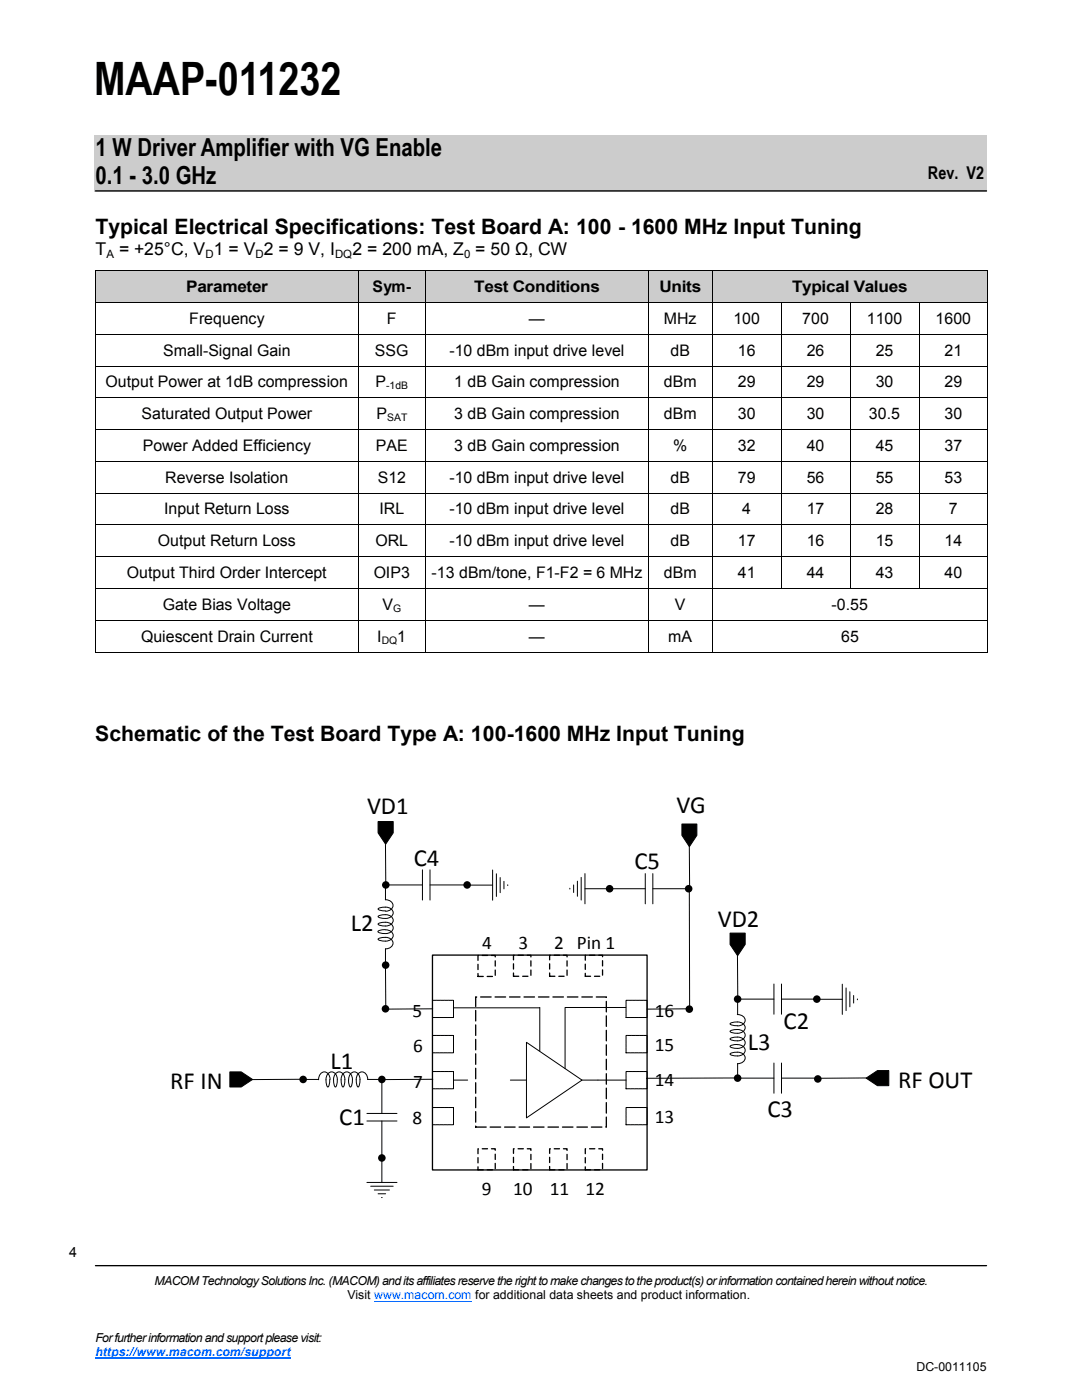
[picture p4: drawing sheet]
<svg xmlns="http://www.w3.org/2000/svg" width="216mm" height="279mm" viewBox="0 0 216 279" stroke-linecap="round" stroke-linejoin="round" font-family="sans-serif">
<path d="M18.8 26.9h178v11.3h-178z" fill-rule="evenodd" fill="#ccc"/>
<path d="M19 38.1h177.8" fill="none" stroke="#000" stroke-width=".26"/>
<g fill="#fff">
<path d="M6.9 247.1h9.6v6.3h-9.6z" fill-rule="evenodd"/>
<path d="M6.9 247.3h9.5v6.4h-9.5z" fill-rule="evenodd"/>
</g>
<path d="M19 252.6h177.8" fill="none" stroke="#000" stroke-width=".26"/>
<path d="M74.7 259.7h19.4" fill="none" stroke="#06f" stroke-width=".2"/>
<path d="M19 271.1h39" fill="none" stroke="#06f" stroke-width=".25"/>
<path d="M6.9 247.3h9.5v6.3h-9.5z" fill-rule="evenodd" fill="#fff"/>
<g fill="#ccc">
<path d="M19.1 54h52.3v6.4h-52.3z" fill-rule="evenodd"/>
<path d="M71.4 54h13.5v6.4h-13.5z" fill-rule="evenodd"/>
<path d="M84.9 54h44.5v6.4h-44.5z" fill-rule="evenodd"/>
<path d="M129.4 54h12.7v6.4h-12.7z" fill-rule="evenodd"/>
<path d="M142.1 54h55v6.4h-55z" fill-rule="evenodd"/>
</g>
<g fill="none" stroke="#000" stroke-width=".2">
<path d="M19.1 54h178M19.1 54v76.1M71.5 54.1v76M85 54.1v6.2M129.4 54.1v6.2M142.1 54.1v76M197.1 54v76.1M19.1 60.4h177.9M19.1 66.7h177.9M19.1 73.1h177.9M19.1 79.4h177.9M85 60.4v12.6"/>
<path d="M85 73.1v6.2M85 79.4v6.3M129.4 60.4v12.6M129.4 73.1v12.6M155.9 60.4v57M169.6 60.4v57M183.4 60.4v6.3M183.4 66.7v6.3M183.4 73.1v6.2M183.4 79.4v6.3M19.1 85.7h177.9M19.1 92.1h177.9"/>
<path d="M19.1 98.4h177.9M85 85.8v6.2M85 92.1v6.3M85 98.4v6.3M129.4 85.8v6.2M129.4 92.1v12.6M183.4 85.8v6.2M183.4 92.1v6.3M183.4 98.4v6.3M19.1 104.8h177.9M19.1 111.1h177.9M19.1 117.4h177.9"/>
<path d="M85 104.8v6.2M85 111.1v6.3M85 117.5v12.6M129.4 104.8v6.2M129.4 111.1v6.3M129.4 117.5v12.6M183.4 104.8v6.2M183.4 111.1v6.3M19.1 130.1h178M19.1 123.8h177.9M75.4 164h3.1v2.2l-1.6 2.3-1.5-2.3zM76.9 179.6a1.19 1.19 0 0 1 1.5 1.1 1.19 1.19 0 0 1-1.5 1.2"/>
<path d="M76.9 176.9v2.7M76.9 168.5l.1 8.2M77.5 176.6h6.8M84.3 173.6v6M85.8 176.6h6.8M85.8 173.6v6M93.8 176.6h4.5M98.3 173.6v6.1M99 174.4v4.5M99.8 175.1v3.1M100.6 175.9v1.5M101.3 176.6v.1"/>
<path d="M113.7 177.3v.1M114.5 176.6v1.5M115.2 175.9v3M116 175.1v4.5M116.7 177.4h4.5M116.7 174.3v6.1M122 177.4h6.8M128.8 174.3v6.1M130.3 177.4h6.8M130.3 174.3v6.1M136.1 164.4h3v2.3l-1.5 2.3-1.5-2.3zM137.5 168.9l.1 8.2"/>
<path d="M137.5 177.1l.1 23.6M76.9 185.5a1.69 1.69 0 0 0-1.5 .4 1.77 1.77 0 0 0 1.5 .4M76.9 185.6a1.3 1.3 0 0 1 1.5 1.4 2.19 2.19 0 0 1-3 .4 1.77 1.77 0 0 1 1.5-.3 1.18 1.18 0 0 1 1.5 1.1 1.18 1.18 0 0 1-1.5 1.2M76.9 189.3v2.7M76.9 192.9l.1 8.2M76.9 181.8a1.81 1.81 0 0 1-1.5-.4 1.77 1.77 0 0 1 1.5-.4 1.17 1.17 0 0 1 1.3 .5 1.17 1.17 0 0 1 0 1.3 2.38 2.38 0 0 1-2.8 .1 1.77 1.77 0 0 1 1.5-.4 1.17 1.17 0 0 1 1.3 .5 1.17 1.17 0 0 1 0 1.3 2.38 2.38 0 0 1-2.8 .1 1.77 1.77 0 0 1 1.5-.3 1.17 1.17 0 0 1 1.3 .4 1.17 1.17 0 0 1 0 1.4l-.8 .4h-.5M145.7 186.2h3v2.3l-1.5 2.2-1.5-2.2zM147.2 190.8v8.2M147.2 199.9v2.6M147.6 199.4h6.8M154.4 196.4v6M155.9 199.4h6.8"/>
<path d="M155.9 196.4v6M163.6 199.4h4.5M168.1 196.4v6M168.8 197.2v4.5M169.6 197.9v3M170.3 198.7v1.5M171.1 199.4v.1M45.9 213.9h2.2l2.3 1.5-2.3 1.5h-2.2zM60 215.4l-9.9 .1M60.9 215.4h2.7M65.8 215.4a1.83 1.83 0 0 1-.4 1.5 1.75 1.75 0 0 1-.4-1.4 1.17 1.17 0 0 1 .5-1.3 1.17 1.17 0 0 1 1.3 0 2.38 2.38 0 0 1 .1 2.7 1.75 1.75 0 0 1-.3-1.4 1.17 1.17 0 0 1 .4-1.3 1.17 1.17 0 0 1 1.4 0 2.39 2.39 0 0 1 0 2.7 1.75 1.75 0 0 1-.3-1.4 1.17 1.17 0 0 1 .4-1.3 1.17 1.17 0 0 1 1.4 0 2.35 2.35 0 0 1 0 2.7 1.69 1.69 0 0 1-.4-1.4M65.9 215.4a1.18 1.18 0 0 0-.5-1.2 1.18 1.18 0 0 0-1.4 0l-.4 .8v.5"/>
<path d="M73.3 215.4h2.7M73.4 215.4a1.18 1.18 0 0 0-.5-1.2 1.18 1.18 0 0 0-1.3 0 2.38 2.38 0 0 0-.1 2.7 2.2 2.2 0 0 0-.4-2.9 1.3 1.3 0 0 0-1.5 1.5M76.2 215.4v6.8M86.3 201.3l-9.4 .1M86.4 215.4l-9.9 .1M90.5 215.6h2.8M90.5 201.1h17.2M101.8 215.6h3.2M105 208l11.1 7.6-11.1 7.5zM107.7 201.1v8.6M112.8 201.2v12.1M112.8 201.1h12.1"/>
<path d="M116.1 215.6h8.8M137.3 201.3l-8.2 .1M147.1 215.1l-18.1 .1M147.1 202.5a1.3 1.3 0 0 1 1.5 1.5 2.23 2.23 0 0 1-2.9 .3 1.77 1.77 0 0 1 1.4-.3 1.17 1.17 0 0 1 1.3 .4 1.17 1.17 0 0 1 0 1.4 2.38 2.38 0 0 1-2.7 0 1.77 1.77 0 0 1 1.4-.3 1.17 1.17 0 0 1 1.3 .4 1.17 1.17 0 0 1 0 1.4 2.38 2.38 0 0 1-2.7 0 1.77 1.77 0 0 1 1.4-.3 1.17 1.17 0 0 1 1.3 .4 1.17 1.17 0 0 1 0 1.4 2.34 2.34 0 0 1-2.7 0 1.6 1.6 0 0 1 1.4-.3 1.17 1.17 0 0 1 1.3 .4 1.17 1.17 0 0 1 0 1.4 2.38 2.38 0 0 1-2.7 .1 1.77 1.77 0 0 1 1.4-.4 1.15 1.15 0 0 1 1.4 .6 1.15 1.15 0 0 1-.4 1.5l-.9 .2v2.6M147.6 215.2h6.8M154.4 212.1v6.1M155.9 212.1v6.1M155.9 215.2h6.8M172.8 215.2l2.3-1.5h2.2v3h-2.2zM172.8 215.1l-9.8 .1M73.2 223.7h6M73.2 222.2h6"/>
<path d="M73.2 236h6M74 236.7h4.5M74.7 237.5h3M75.4 238.2h1.5M76.1 239h.2M76.2 223.7v6.8M76.2 231.5v4.5"/>
</g>
<g fill="#000">
<path d="M75.4 164h3.1v2.2l-1.6 2.3-1.5-2.3z" fill-rule="evenodd"/>
<path d="M136.1 164.4h3v2.3l-1.5 2.3-1.5-2.3z" fill-rule="evenodd"/>
<path d="M145.7 186.2h3v2.3l-1.5 2.2-1.5-2.2z" fill-rule="evenodd"/>
<path d="M45.9 213.9h2.2l2.3 1.5-2.3 1.5h-2.2z" fill-rule="evenodd"/>
<path d="M172.8 215.2l2.3-1.5h2.2v3h-2.2z" fill-rule="evenodd"/>
<circle cx="77" cy="176.6" r=".75"/>
<circle cx="93.2" cy="176.6" r=".75"/>
<circle cx="121.6" cy="177.4" r=".75"/>
<circle cx="137.4" cy="177.4" r=".75"/>
<circle cx="76.9" cy="192.6" r=".75"/>
<circle cx="147.2" cy="199.4" r=".75"/>
<circle cx="163" cy="199.4" r=".75"/>
<circle cx="60.5" cy="215.4" r=".75"/>
<circle cx="76.2" cy="215.4" r=".75"/>
<circle cx="76.9" cy="201.3" r=".75"/>
<circle cx="137.5" cy="201.4" r=".75"/>
<circle cx="147.2" cy="215.2" r=".75"/>
<circle cx="163.2" cy="215.3" r=".75"/>
<circle cx="76.2" cy="231.1" r=".75"/>
</g>
<path d="M86.3 199.6h4.2v3.5h-4.2zM124.9 199.6h4.2v3.5h-4.2zM86.3 206.6h4.2v3.5h-4.2zM86.3 213.9h4.2v3.4h-4.2zM124.9 206.6h4.2v3.5h-4.2zM124.9 213.9h4.2v3.4h-4.2zM86.3 221h4.2v3.5h-4.2zM124.9 221h4.2v3.5h-4.2z" fill="none" stroke="#000" stroke-width=".2" stroke-dasharray=".2 .1"/>
<path d="M95.4 190.7h3.4v4.2h-3.4zM102.5 190.6h3.4v4.2h-3.4zM109.7 190.6h3.4v4.2h-3.4zM116.8 190.6h3.4v4.2h-3.4zM95.4 229.3h3.4v4.2h-3.4zM102.5 229.3h3.4v4.2h-3.4zM109.7 229.3h3.4v4.2h-3.4zM116.8 229.3h3.4v4.2h-3.4z" fill="none" stroke="#000" stroke-width=".26" stroke-dasharray="1 .8"/>
<path d="M86.3 190.6h42.8v42.9h-42.8z" fill="none" stroke="#000" stroke-width=".26"/>
<path d="M94.9 199h26.1v25.9h-26.1z" fill="none" stroke="#000" stroke-width=".26" stroke-dasharray="2.1 .8"/>
<text font-size="9.2" x="18.8" y="19">MAAP-011232</text>
<g font-size="5">
<text x="19" y="31.1">1 W Driver Amplifier with VG Enable</text>
<text x="19" y="36.8">0.1 - 3.0 GHz</text>
</g>
<g font-size="4.9">
<text x="73.2" y="162.4">VD1</text>
<text x="135" y="162.3">VG</text>
<text x="82.6" y="172.8">C4</text>
<text x="126.6" y="173.4">C5</text>
<text x="70" y="185.8">L2</text>
<text x="143.2" y="185">VD2</text>
<text x="149.2" y="209.6">L3</text>
<text x="156.4" y="205.3">C2</text>
<text x="66" y="213.3">L1</text>
<text x="34" y="217.4">RF IN</text>
<text x="179.2" y="217.1">RF OUT</text>
<text x="67.7" y="224.5">C1</text>
<text x="153.1" y="223">C3</text>
</g>
<g font-size="4.2">
<text x="19" y="46.7">Typical Electrical Specifications: Test Board A: 100 - 1600 MHz Input Tuning</text>
<text x="19" y="147.9">Schematic of the Test Board Type A: 100-1600 MHz Input Tuning</text>
</g>
<g font-size="3.8">
<text x="96.2" y="189.4">4</text>
<text x="103.4" y="189.4">3</text>
<text x="110.6" y="189.4">2 Pin 1</text>
<text x="82.3" y="202.9">5</text>
<text x="130.6" y="202.9">16</text>
<text x="82.4" y="209.9">6</text>
<text x="130.6" y="209.7">15</text>
<text x="82.4" y="217.2">7</text>
<text x="130.6" y="216.8">14</text>
<text x="82.3" y="224.3">8</text>
<text x="130.6" y="224.2">13</text>
<text x="96.2" y="238.5">9</text>
<text x="102.4" y="238.5">10</text>
<text x="109.7" y="238.5">11</text>
<text x="116.8" y="238.5">12</text>
</g>
<g font-size="3.5">
<text x="185.2" y="35.7">Rev. V2</text>
<text x="19" y="50.9">T</text>
<text x="23.7" y="50.9">= +25°C, V 1 = V 2 = 9 V, I</text>
<text x="70.3" y="50.9">2 = 200 mA, Z = 50 Ω, CW</text>
</g>
<g font-size="3.2">
<text x="37.1" y="58.3">Parameter</text>
<text x="74.3" y="58.3">Sym-</text>
<text x="94.6" y="58.3">Test Conditions</text>
<text x="131.6" y="58.3">Units</text>
<text x="158.1" y="58.3">Typical Values</text>
<text x="37.8" y="64.6">Frequency</text>
<text x="77.2" y="64.6">F</text>
<text x="105.6" y="64.6">—</text>
<text x="132.5" y="64.6">MHz</text>
<text x="146.3" y="64.6">100</text>
<text x="160.1" y="64.6">700</text>
<text x="173" y="64.6">1100</text>
<text x="186.7" y="64.6">1600</text>
<text x="32.6" y="71">Small-Signal Gain</text>
<text x="74.8" y="71">SSG</text>
<text x="89.7" y="71">-10 dBm input drive level</text>
<text x="133.8" y="71">dB</text>
<text x="147.2" y="71">16</text>
<text x="161" y="71">26</text>
<text x="174.7" y="71">25</text>
<text x="188.5" y="71">21</text>
<text x="21.1" y="77.3">Output Power at 1dB compression</text>
<text x="74.9" y="77.3">P</text>
<text x="90.7" y="77.3">1 dB Gain compression</text>
<text x="132.5" y="77.3">dBm</text>
<text x="147.2" y="77.3">29</text>
<text x="161" y="77.3">29</text>
<text x="174.7" y="77.3">30</text>
<text x="188.5" y="77.3">29</text>
<text x="28.2" y="83.7">Saturated Output Power</text>
<text x="75.1" y="83.7">P</text>
<text x="90.7" y="83.7">3 dB Gain compression</text>
<text x="132.5" y="83.7">dBm</text>
<text x="147.2" y="83.7">30</text>
<text x="161" y="83.7">30</text>
<text x="173.4" y="83.7">30.5</text>
<text x="188.5" y="83.7">30</text>
<text x="28.5" y="90">Power Added Efficiency</text>
<text x="75" y="90">PAE</text>
<text x="90.7" y="90">3 dB Gain compression</text>
<text x="134.3" y="90">%</text>
<text x="147.2" y="90">32</text>
<text x="161" y="90">40</text>
<text x="174.7" y="90">45</text>
<text x="188.5" y="90">37</text>
<text x="33" y="96.3">Reverse Isolation</text>
<text x="75.4" y="96.3">S12</text>
<text x="89.7" y="96.3">-10 dBm input drive level</text>
<text x="133.8" y="96.3">dB</text>
<text x="147.2" y="96.3">79</text>
<text x="161" y="96.3">56</text>
<text x="174.7" y="96.3">55</text>
<text x="188.5" y="96.3">53</text>
<text x="32.7" y="102.7">Input Return Loss</text>
<text x="75.7" y="102.7">IRL</text>
<text x="89.7" y="102.7">-10 dBm input drive level</text>
<text x="133.8" y="102.7">dB</text>
<text x="148.1" y="102.7">4</text>
<text x="161" y="102.7">17</text>
<text x="174.7" y="102.7">28</text>
<text x="189.3" y="102.7">7</text>
<text x="31.5" y="109">Output Return Loss</text>
<text x="74.9" y="109">ORL</text>
<text x="89.7" y="109">-10 dBm input drive level</text>
<text x="133.8" y="109">dB</text>
<text x="147.2" y="109">17</text>
<text x="161" y="109">16</text>
<text x="174.7" y="109">15</text>
<text x="188.5" y="109">14</text>
<text x="25.3" y="115.3">Output Third Order Intercept</text>
<text x="74.6" y="115.3">OIP3</text>
<text x="86.1" y="115.3">-13 dBm/tone, F1-F2 = 6 MHz</text>
<text x="132.5" y="115.3">dBm</text>
<text x="147.2" y="115.3">41</text>
<text x="161" y="115.3">44</text>
<text x="174.7" y="115.3">43</text>
<text x="188.5" y="115.3">40</text>
<text x="32.5" y="121.7">Gate Bias Voltage</text>
<text x="76.3" y="121.7">V</text>
<text x="105.6" y="121.7">—</text>
<text x="134.7" y="121.7">V</text>
<text x="165.9" y="121.7">-0.55</text>
<text x="28.2" y="128.1">Quiescent Drain Current</text>
<text x="75.3" y="128.1">I</text>
<text x="79.3" y="128.1">1</text>
<text x="105.6" y="128.1">—</text>
<text x="133.3" y="128.1">mA</text>
<text x="167.8" y="128.1">65</text>
</g>
<text font-size="2.8" x="13.8" y="250.9">4</text>
<g font-size="2.5">
<text x="30.8" y="256.5">MACOM Technology Solutions Inc. (MACOM) and its affiliates reserve the right to make changes to the product(s) or information contained herein without notice.</text>
<text x="69.3" y="259.3">Visit www.macom.com for additional data sheets and product information.</text>
<text x="19" y="267.8">For further information and support please visit:</text>
<text x="182.9" y="273.5">DC-0011105</text>
</g>
<text font-size="2.5" fill="#06f" x="19" y="270.7">https://www.macom.com/support</text>
<g font-size="2.3">
<text x="21.3" y="51.4">A</text>
<text x="41" y="51.4">D</text>
<text x="51" y="51.4">D</text>
<text x="66.9" y="51.4">DQ</text>
<text x="92.6" y="51.4">0</text>
</g>
<g font-size="2.1">
<text x="77.1" y="77.7">-1dB</text>
<text x="77.2" y="84.1">SAT</text>
<text x="78.4" y="122.1">G</text>
<text x="76.2" y="128.5">DQ</text>
</g>
</svg>
